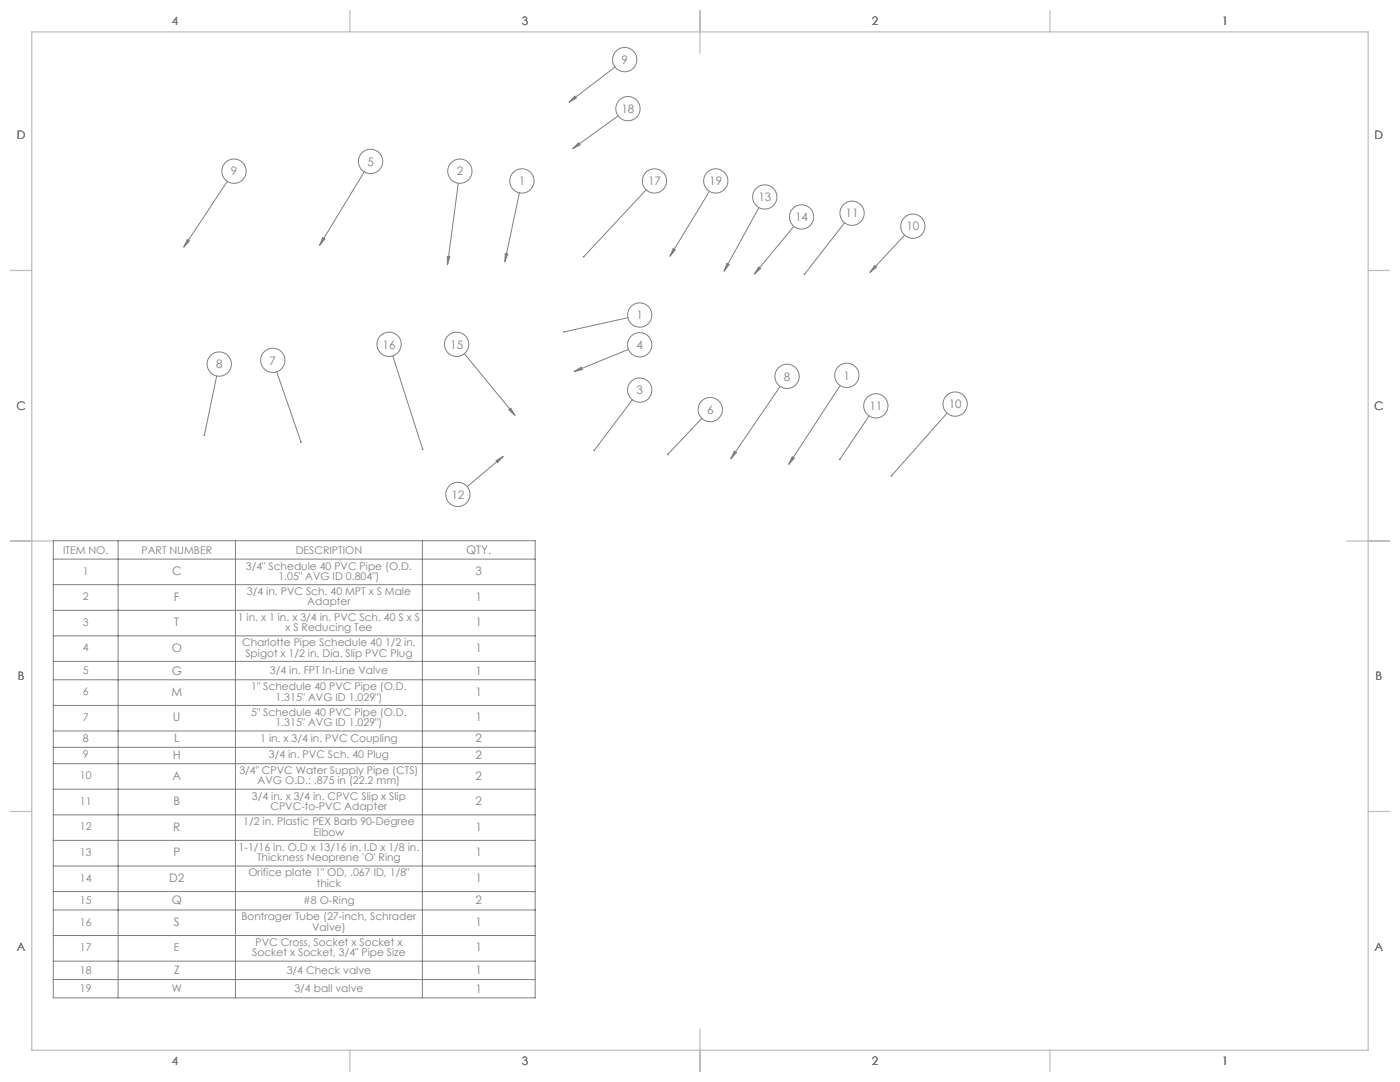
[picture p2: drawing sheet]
<svg xmlns="http://www.w3.org/2000/svg" width="559mm" height="432mm" viewBox="0 0 559 432" stroke-linecap="round" stroke-linejoin="round" font-family="sans-serif">
<g fill="none" stroke="#c0c0c0" stroke-width=".5">
<path d="M12.7 12.7h533.4v406.4h-533.4zM139.7 4.2v8.5M279.4 4.2v17M419.1 4.2v8.5M4.2 107.9h8.5M546.1 107.9h8.5M4.2 215.9h17M537.6 215.9h17M4.2 323.8h8.5M546.1 323.8h8.5M139.7 419.1v8.5M279.4 410.6v17"/>
<path d="M419.1 419.1v8.5"/>
</g>
<g fill="none" stroke="#808080" stroke-width=".4">
<path d="M229.4 38.3l.6 .9-2.9 1.6zM245.5 26.7l-18.4 14.1M228.6 59.3l2.4-2.3 .6 .8zM246.7 46.2l-18.1 13.1M90.7 72.4l-17.4 26.2M145.4 68.6l-17.8 29.3M182.9 73.1l-4.3 32.6M207.3 76.9l-5.8 27.6M257.9 75.7l-24.9 26.8M283.2 76.3l-15.8 26M74.8 95.6l.8 .6-2.3 2.4zM128.8 94.8l.9 .6-2.1 2.5z"/>
<path d="M268.7 99.2l.9 .5-2.2 2.6zM302.9 82.8l-13.9 25.4M316.9 90.3l-15.8 19.1M337.1 88.9l-16 20.6M361.1 93.8l-13.9 14.9M178.5 102.3l1 .1-.9 3.3zM201.7 101.1l1 .3-1.2 3.1zM290.2 105.1l.8 .5-2 2.6zM302.8 106.5l.8 .7-2.5 2.2zM349.1 105.9l.7 .7-2.6 2.1zM250.6 126.8l-25.5 5.7M250.9 139.4l-21.7 8.9"/>
<path d="M86.5 150l-4.9 23.7M110.5 148.4l9.7 28M156.8 142l11.9 37.3M185.3 141.1l20.2 24.6M229.2 148.3l2.8-1.8 .4 1zM252.4 159.5l-15.2 20.2M311.4 154.2l-19.7 28.9M335.4 153.8l-20.6 31.5M203.1 163.5l.7-.6 1.7 2.8zM280.1 167l-13.6 14.3M346.9 166l-11.7 17.3M378 164.9l-22.2 25"/>
<path d="M198 183.9l2.8-1.8-2.2 2.5zM200.8 182.1l-14.3 12.1M293.1 180.1l.9 .5-2.3 2.5zM316.2 182.2l.8 .6-2.2 2.5zM21.3 215.8h192.3v182.4h-192.3zM47.1 215.8v182.4M94 215.8v182.4M168.6 215.8v182.4M21.3 223.1h192.3M21.3 233.3h192.3M21.3 243.6h192.3M21.3 253.8h192.3"/>
<path d="M21.3 263.9h192.3M21.3 271.3h192.3M21.3 281.5h192.3M21.3 291.7h192.3M21.3 298.2h192.3M21.3 304.8h192.3M21.3 315h192.3M21.3 325.2h192.3M21.3 335.4h192.3M21.3 345.6h192.3M21.3 355.8h192.3M21.3 363.1h192.3"/>
<path d="M21.3 373.3h192.3M21.3 383.6h192.3M21.3 390.9h192.3"/>
<circle cx="249.3" cy="23.8" r="4.9"/>
<circle cx="250.6" cy="43.4" r="4.8"/>
<circle cx="93.4" cy="68.3" r="4.8"/>
<circle cx="147.9" cy="64.4" r="4.8"/>
<circle cx="183.6" cy="68.3" r="4.9"/>
<circle cx="208.3" cy="72.2" r="4.8"/>
<circle cx="261.2" cy="72.2" r="4.8"/>
<circle cx="285.7" cy="72.2" r="4.8"/>
<circle cx="305.2" cy="78.6" r="4.8"/>
<circle cx="319.9" cy="86.6" r="4.8"/>
<circle cx="340.1" cy="85.1" r="4.8"/>
<circle cx="364.4" cy="90.3" r="4.8"/>
<circle cx="155.3" cy="137.4" r="4.8"/>
<circle cx="182.3" cy="137.4" r="4.8"/>
<circle cx="255.3" cy="125.7" r="4.8"/>
<circle cx="255.3" cy="137.6" r="4.8"/>
<circle cx="87.5" cy="145.3" r="4.8"/>
<circle cx="108.9" cy="143.8" r="4.8"/>
<circle cx="255.3" cy="155.7" r="4.8"/>
<circle cx="314.1" cy="150.2" r="4.8"/>
<circle cx="338" cy="149.8" r="4.8"/>
<circle cx="283.5" cy="163.5" r="4.8"/>
<circle cx="349.6" cy="162" r="4.8"/>
<circle cx="381.2" cy="161.3" r="4.8"/>
<circle cx="182.8" cy="197.3" r="4.8"/>
</g>
<path d="M355.6 189.6v.5l.2-.2-.2 .2a.34 .34 0 0 0 .5 0 .34 .34 0 0 0 0-.5 .34 .34 0 0 0-.5 0zM201.7 101.1l1 .3-1.2 3.1zM266.3 181.1v.5l.2-.3-.2 .3a.34 .34 0 0 0 .5 0 .34 .34 0 0 0 0-.5 .34 .34 0 0 0-.5 0zM320.9 109.2l-.1 .4 .3-.1-.2 .2a.34 .34 0 0 0 .5 0 .34 .34 0 0 0 0-.5 .34 .34 0 0 0-.5 0zM334.9 183.2l.1 .4 .2-.3-.2 .3a.34 .34 0 0 0 .5-.1 .34 .34 0 0 0-.1-.5 .34 .34 0 0 0-.5 .2zM178.5 102.3l1 .1-.9 3.3zM128.8 94.8l.9 .6-2.1 2.5zM74.8 95.6l.8 .6-2.3 2.4zM236.9 179.5l.1 .5 .2-.3-.2 .3a.35 .35 0 0 0 .5-.1 .35 .35 0 0 0-.1-.5 .35 .35 0 0 0-.5 .1zM293.1 180.1l.9 .5-2.3 2.5zM316.2 182.2l.8 .6-2.2 2.5zM224.9 132.2l-.1 .3h.3h-.3a.34 .34 0 0 0 .4 .3 .34 .34 0 0 0 .2-.5 .34 .34 0 0 0-.5-.1zM229.2 148.3l2.8-1.8 .4 1zM203.1 163.5l.7-.6 1.7 2.8zM198 183.9l2.8-1.8-2.2 2.5zM168.5 179l-.1 .5 .4 .1-.1-.3 .2 .3v-.5zM119.9 176.2v.4l.4 .1-.1-.3 .2 .3v-.5zM302.8 106.5l.8 .7-2.5 2.2zM232.8 102.2l-.1 .5 .3-.2-.3 .2a.34 .34 0 0 0 .5 0 .34 .34 0 0 0 0-.4 .34 .34 0 0 0-.4-.1zM268.7 99.2l.9 .5-2.2 2.6zM290.2 105.1l.8 .5-2 2.6zM349.1 105.9l.7 .7-2.6 2.1zM81.4 173.5l-.2 .3 .3 .3 .1-.4-.1 .4a.34 .34 0 0 0 .4-.4 .34 .34 0 0 0-.5-.2zM229.4 38.3l.6 .9-2.9 1.6zM228.6 59.3l2.4-2.3 .6 .8z" fill="#808080"/>
<g font-size="4.7">
<text x="68.5" y="10.1">4</text>
<text x="208.2" y="10.1">3</text>
<text x="347.9" y="10.1">2</text>
<text x="487.7" y="10.1">1</text>
<text x="6.7" y="55.7">D</text>
<text x="548.6" y="55.7">D</text>
<text x="6.5" y="163.6">C</text>
<text x="548.4" y="163.6">C</text>
<text x="7.1" y="271.5">B</text>
<text x="549" y="271.5">B</text>
<text x="6.7" y="379.5">A</text>
<text x="548.6" y="379.5">A</text>
<text x="68.5" y="425">4</text>
<text x="208.2" y="425">3</text>
<text x="347.9" y="425">2</text>
<text x="487.7" y="425">1</text>
</g>
<g font-size="4.7" fill="#808080">
<text x="248.1" y="25.5">9</text>
<text x="248.1" y="45">18</text>
<text x="92.1" y="70">9</text>
<text x="146.6" y="66.1">5</text>
<text x="182.3" y="70">2</text>
<text x="207" y="73.9">1</text>
<text x="258.7" y="73.9">17</text>
<text x="283.1" y="73.9">19</text>
<text x="302.7" y="80.3">13</text>
<text x="317.4" y="88.3">14</text>
<text x="337.5" y="86.8">11</text>
<text x="361.8" y="92">10</text>
<text x="254.1" y="127.4">1</text>
<text x="152.7" y="139.1">16</text>
<text x="179.7" y="139.1">15</text>
<text x="254.1" y="139.3">4</text>
<text x="86.2" y="147">8</text>
<text x="107.6" y="145.5">7</text>
<text x="312.9" y="151.9">8</text>
<text x="336.7" y="151.5">1</text>
<text x="254.1" y="157.4">3</text>
<text x="282.2" y="165.2">6</text>
<text x="347" y="163.7">11</text>
<text x="378.7" y="163">10</text>
<text x="180.2" y="199">12</text>
<text x="186.1" y="221.1">QTY.</text>
<text x="68.7" y="229.5">C</text>
<text x="189.8" y="229.5">3</text>
<text x="69.4" y="239.7">F</text>
<text x="189.8" y="239.7">1</text>
<text x="69.6" y="249.9">T</text>
<text x="189.8" y="249.9">1</text>
<text x="68.5" y="260.1">O</text>
<text x="189.8" y="260.1">1</text>
<text x="68.5" y="269.3">G</text>
<text x="189.8" y="269.3">1</text>
<text x="68.4" y="277.6">M</text>
<text x="189.8" y="277.6">1</text>
<text x="69" y="287.8">U</text>
<text x="189.8" y="287.8">1</text>
<text x="69.5" y="296.2">L</text>
<text x="189.8" y="296.2">2</text>
<text x="69" y="302.7">H</text>
<text x="189.8" y="302.7">2</text>
<text x="68.8" y="311.1">A</text>
<text x="189.8" y="311.1">2</text>
<text x="69.2" y="321.3">B</text>
<text x="189.8" y="321.3">2</text>
<text x="69.2" y="331.5">R</text>
<text x="189.8" y="331.5">1</text>
<text x="69.2" y="341.7">P</text>
<text x="189.8" y="341.7">1</text>
<text x="67.5" y="351.9">D2</text>
<text x="189.8" y="351.9">1</text>
<text x="68.5" y="360.7">Q</text>
<text x="189.8" y="360.7">2</text>
<text x="69.4" y="369.5">S</text>
<text x="189.8" y="369.5">1</text>
<text x="189.8" y="379.7">1</text>
<text x="69.5" y="388.9">Z</text>
<text x="189.8" y="388.9">1</text>
<text x="189.8" y="396.2">1</text>
</g>
<g font-size="4.2" fill="#808080">
<text x="25.2" y="221">ITEM NO.</text>
<text x="56.5" y="221">PART NUMBER</text>
<text x="118" y="221">DESCRIPTION</text>
<text x="98.1" y="227.3">3/4&quot; Schedule 40 PVC Pipe (O.D.</text>
<text x="33.1" y="229.3">1</text>
<text x="111.1" y="231.4">1.05&quot; AVG ID 0.804&quot;)</text>
<text x="33.1" y="239.6">2</text>
<text x="98.6" y="237.5">3/4 in. PVC Sch. 40 MPT x S Male</text>
<text x="122.7" y="241.6">Adapter</text>
<text x="33.1" y="249.8">3</text>
<text x="94.9" y="247.7">1 in. x 1 in. x 3/4 in. PVC Sch. 40 S x S</text>
<text x="113.9" y="251.8">x S Reducing Tee</text>
<text x="96.6" y="257.9">Charlotte Pipe Schedule 40 1/2 in.</text>
<text x="33.1" y="260">4</text>
<text x="97.9" y="262">Spigot x 1/2 in. Dia. Slip PVC Plug</text>
<text x="33.1" y="269.1">5</text>
<text x="107.8" y="269.1">3/4 in. FPT In-Line Valve</text>
<text x="100.2" y="275.5">1&quot; Schedule 40 PVC Pipe (O.D.</text>
<text x="33.1" y="277.5">6</text>
<text x="109.9" y="279.6">1.315&quot; AVG ID 1.029&quot;)</text>
<text x="33.1" y="287.7">7</text>
<text x="100.2" y="285.7">5&quot; Schedule 40 PVC Pipe (O.D.</text>
<text x="109.9" y="289.8">1.315&quot; AVG ID 1.029&quot;)</text>
<text x="33.1" y="296.1">8</text>
<text x="103.9" y="296.1">1 in. x 3/4 in. PVC Coupling</text>
<text x="33.1" y="302.6">9</text>
<text x="107.3" y="302.6">3/4 in. PVC Sch. 40 Plug</text>
<text x="31.9" y="311">10</text>
<text x="95.5" y="308.9">3/4&quot; CPVC Water Supply Pipe (CTS)</text>
<text x="102.8" y="313">AVG O.D.: .875 in (22.2 mm)</text>
<text x="31.9" y="321.2">11</text>
<text x="100.6" y="319.1">3/4 in. x 3/4 in. CPVC Slip x Slip</text>
<text x="107.9" y="323.3">CPVC-to-PVC Adapter</text>
<text x="97.1" y="329.4">1/2 in. Plastic PEX Barb 90-Degree</text>
<text x="31.9" y="331.4">12</text>
<text x="125.2" y="333.5">Elbow</text>
<text x="31.9" y="341.6">13</text>
<text x="95.2" y="339.6">1-1/16 in. O.D x 13/16 in. I.D x 1/8 in.</text>
<text x="102.6" y="343.7">Thickness Neoprene 'O' Ring</text>
<text x="31.9" y="351.8">14</text>
<text x="99.1" y="349.8">Orifice plate 1&quot; OD, .067 ID, 1/8&quot;</text>
<text x="126.4" y="353.9">thick</text>
<text x="31.9" y="360.6">15</text>
<text x="121.1" y="360.6">#8 O-Ring</text>
<text x="31.9" y="369.4">16</text>
<text x="96.4" y="367.3">Bontrager Tube (27-inch, Schrader</text>
<text x="124.6" y="371.4">Valve)</text>
<text x="102" y="377.5">PVC Cross, Socket x Socket x</text>
<text x="31.9" y="379.6">17</text>
<text x="69.4" y="379.6">E</text>
<text x="100.7" y="381.6">Socket x Socket, 3/4&quot; Pipe Size</text>
<text x="31.9" y="388.7">18</text>
<text x="114.4" y="388.7">3/4 Check valve</text>
<text x="31.9" y="396.1">19</text>
<text x="68.5" y="396.1">W</text>
<text x="117.5" y="396.1">3/4 ball valve</text>
</g>
</svg>
